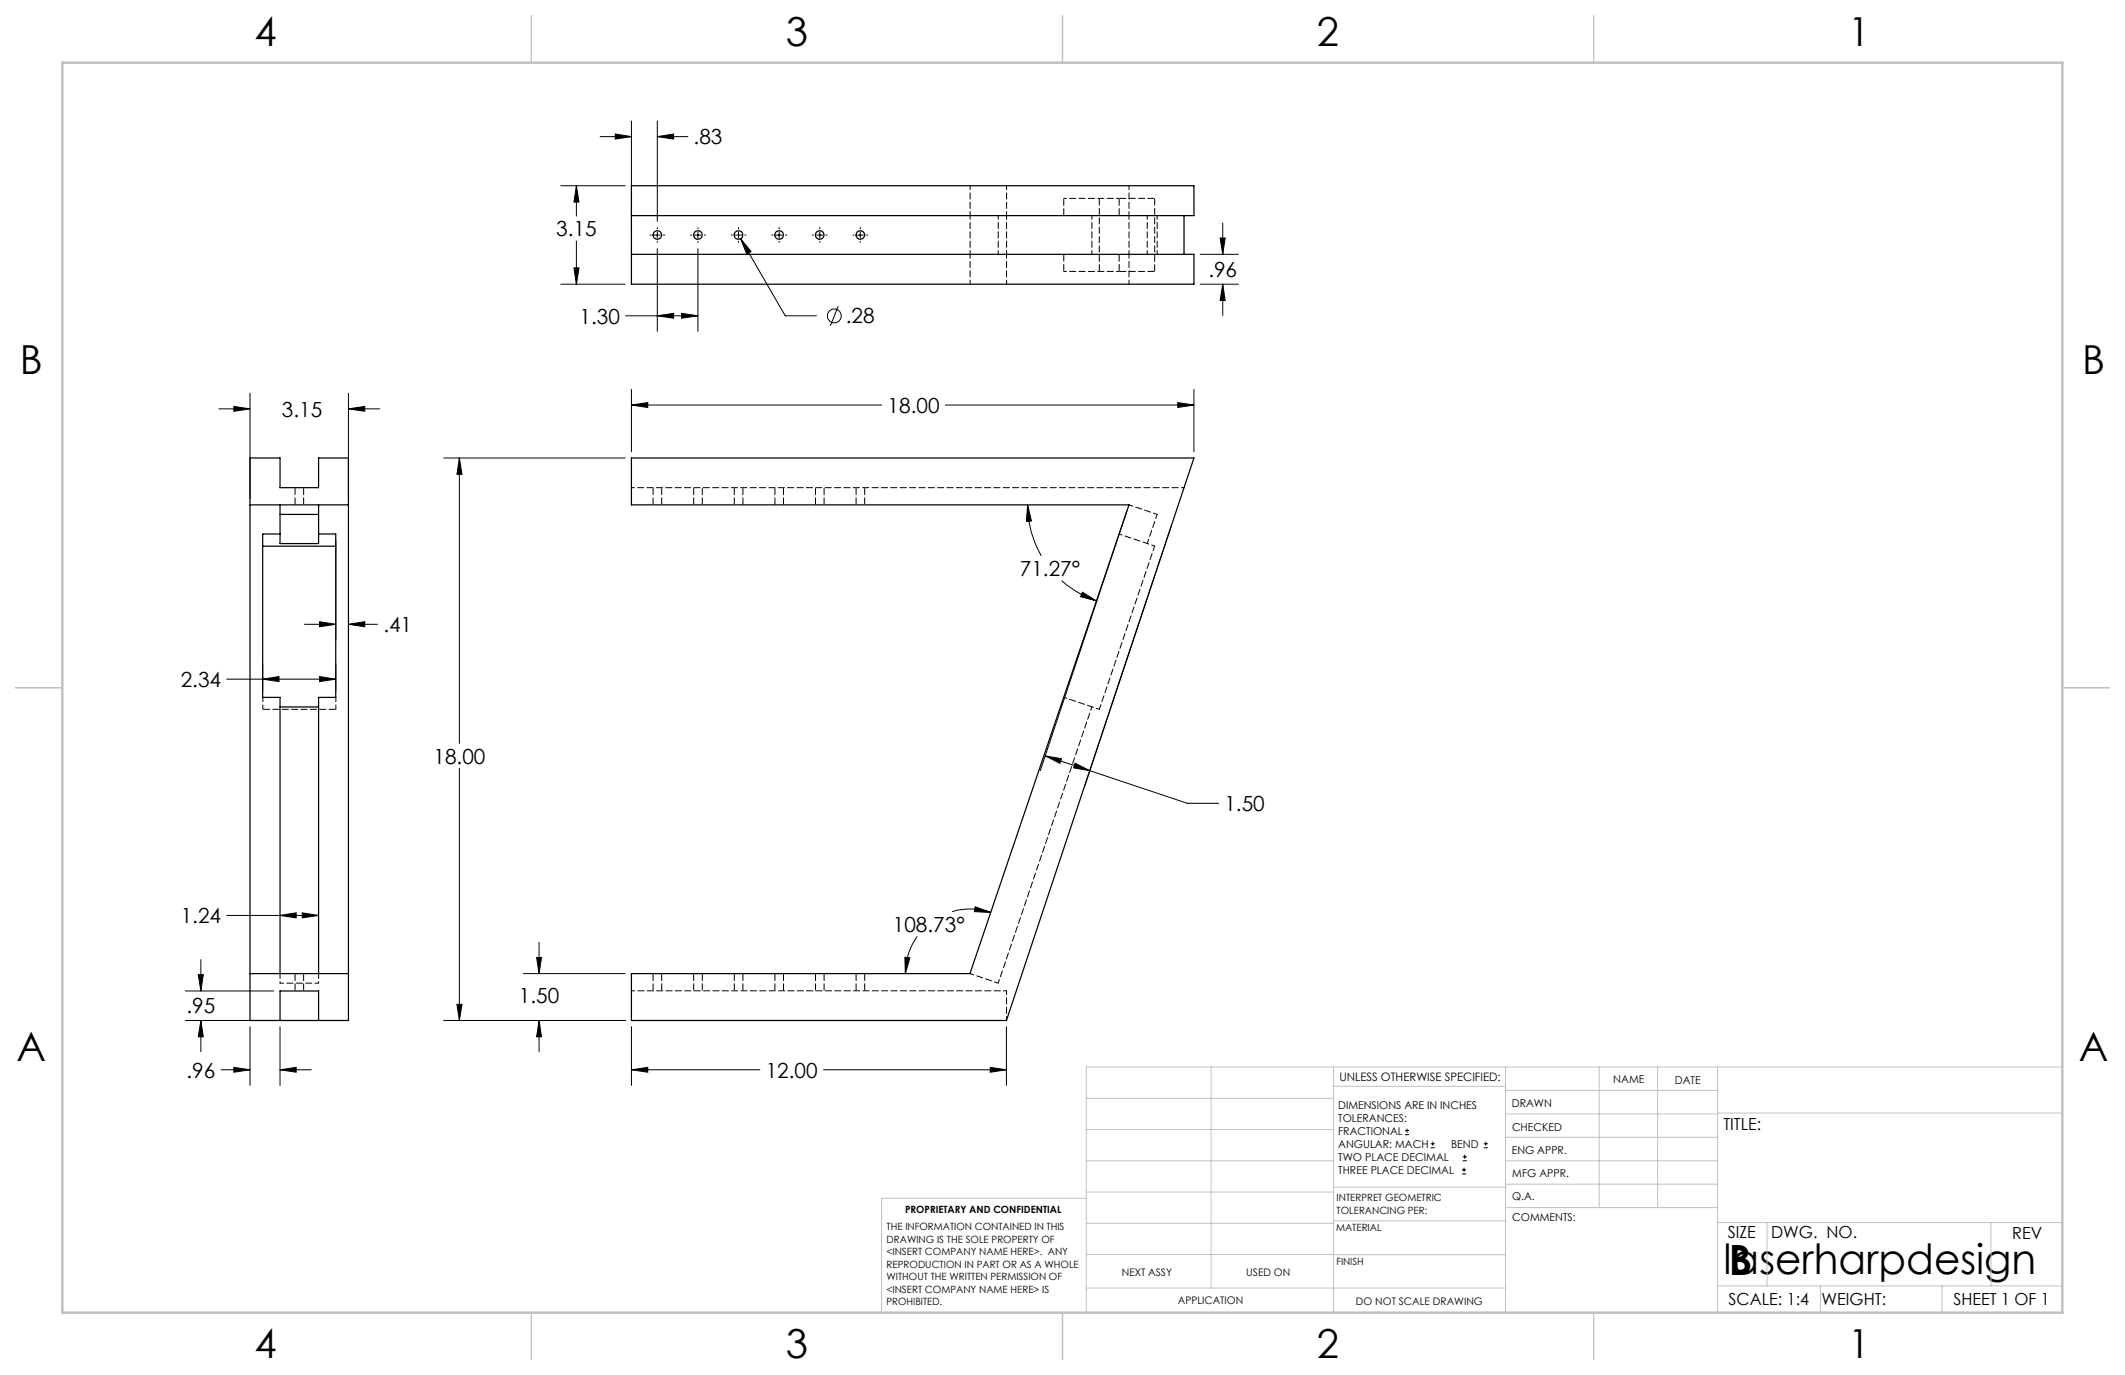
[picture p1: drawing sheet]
<svg xmlns="http://www.w3.org/2000/svg" width="432mm" height="279mm" viewBox="0 0 432 279" stroke-linecap="round" stroke-linejoin="round" font-family="sans-serif">
<g fill="none" stroke="#000" stroke-width=".2">
<path d="M113.9 37.7h13.1M117.1 37.7v6.2M117.1 37.7l.6 3.4h-1.1zM122 27.8h6.3M125 27.2l3.3 .6-3.3 .5zM128.3 24.6v21.9M133.6 27.8l3.3-.6v1.1zM133.6 24.6v20.4M133.6 27.8h6.2M113.9 57.7h13.1M116.6 54.4h1.1l-.6 3.3zM117.1 49v8.7"/>
<path d="M132 47.8h.3M132.9 47.8h1.3M133.6 46.2v.3M133.6 47.1v1.3M133.6 49v.2M133.6 50.5v16.8M134.8 47.8h.3M140.3 47.8h.2M141.2 47.8h1.3M141.8 46.2v.3M141.8 47.1v1.3M141.8 49v.2"/>
<path d="M141.8 50.5v16.8M143.1 47.8h.2M148.6 47.8h.2M149.4 47.8h1.3M150.1 46.2v.3M150.1 47.1v1.3M150.1 49v.2M150.5 48.5l9.1 15.7h6.3M150.5 48.5l2.1 2.6-.9 .5zM151.3 47.8h.3M156.8 47.8h.3M157.7 47.8h1.3"/>
<path d="M158.3 46.2v.3M158.3 47.1v1.3M158.3 49v.2M159.6 47.8h.2M165.1 47.8h.2M165.9 47.8h1.3M166.6 46.2v.3M166.6 47.1v1.3M166.6 49v.2M167.9 47.8h.2M173.3 47.8h.2M174.2 47.8h1.2"/>
<path d="M174.8 46.2v.3M174.8 47.1v1.3M174.8 49v.2M176.1 47.8h.2M243.9 57.7h7.7M243.9 51.7h7.7M247.9 48.4h1.1l-.5 3.3zM248.5 57.7l.5 3.4h-1.1zM248.5 45.3v6.4M248.5 57.7v6.4M50.8 79.9v21.4M70.8 79.9v21.4"/>
<path d="M127.1 64.2h14.7M128.3 79.1v12.7M133.6 64.2l3.3-.5v1zM138.5 63.7l3.3 .5-3.3 .5zM170.3 62.2l-1.6 4M242.6 79.1v12.7M44.5 83.1h6.3M47.5 82.6l3.3 .5-3.3 .5zM70.8 83.1l3.3-.5v1zM70.8 83.1h6.4M90.2 93.1h36.8M93.3 93.1l.6 3.3h-1z"/>
<path d="M93.3 93.1v58M128.3 82.3l3.3-.5v1zM128.3 82.3h50.9M192.1 82.3h50.5M239.3 81.8l3.3 .5-3.3 .5zM68.2 109.8v20.2M208.8 102.6l.8 3.3h-1zM208.8 102.6a20.7 20.7 0 0 0 2.8 10.4M215.7 118a21.3 21.3 0 0 0 7.1 4.1M229 103.8l-17.6 52.8M238 106.8l-17.5 52.8M46.1 138h22.1"/>
<path d="M53.4 138l3.3-.5v1zM53.4 134.8v5.6M61.9 126.9h6.3M64.9 137.5l3.3 .5-3.3 .5zM64.9 126.3l3.3 .6-3.3 .5zM68.2 134.8v5.6M70.8 126.9l3.3-.6v1.1zM70.8 126.9h5.9M220 120.3l2.8 1.8-3.2-.9zM93.3 156.1v51.3M212.4 153.6l3.3 .6-.3 .9zM212.4 153.6l9 3"/>
<path d="M218.5 155.1l2.9 1.5-3.2-.6zM221.4 156.6l19.9 6.6h6.3M40.3 198h1l-.5 3.4zM40.8 195v6.4M46.1 186h18.6M56.9 186l3.3-.5v1zM61.4 185.5l3.3 .5-3.3 .5zM106.4 197.8h20.6M109 194.6h1l-.5 3.2zM109.5 191.5v6.3M183.9 194.5l1 .1-.9 3.2zM186.4 190.3a13.1 13.1 0 0 0-2.4 7.5"/>
<path d="M193.5 185.2a12.9 12.9 0 0 1 7.8 .2M198.2 184.3l3.1 1.1-3.3-.2zM37.6 207.4h18M37.6 201.4h18M40.8 207.4l.5 3.3h-1zM40.8 207.4v6.3M44.9 217.4h5.9M47.5 216.9l3.3 .5-3.3 .5zM50.8 208.6v12M56.9 217.4l3.3-.5v1zM56.9 217.4h6.4M56.9 208.6v12"/>
<path d="M90.2 207.4h36.8M92.9 204.1h1l-.6 3.3zM109.5 207.4l.5 3.3h-1zM109.5 207.4v6.3M128.3 217.4l3.3-.5v1zM128.3 208.6v12M128.3 217.4h26.1M167.3 217.4h37.2M201.2 216.9l3.3 .5-3.3 .5zM204.5 208.6v12M285.5 230.6h.8M285.5 229.7h.8"/>
<path d="M285.9 229.3v.9M290.7 233.2h.8M290.7 232.4h.8M291.1 232v.8M297.1 238.5h.8M297.1 237.7h.8M297.2 235.9h.9M297.2 235.1h.9M297.5 237.3v.8M297.6 234.6v.9M301.5 233.2h.8M301.5 232.4h.8"/>
<path d="M301.9 232v.8"/>
<circle cx="169.5" cy="64.2" r="1.42"/>
</g>
<g fill="none" stroke="#c0c0c0" stroke-width=".2">
<path d="M246.1 216.8v44.9M271 216.8v49.9M305.9 216.8v49.9M324.9 216.8v28.6M336.8 216.8v28.6M349 216.8v49.9M419.1 216.8h-198.4v49.9M220.7 235.9h50.3M220.7 229.5h50.3M220.7 223.2h50.3M271 220.7h34.9M305.9 231.1h43.1"/>
<path d="M305.9 226.3h43.1M305.9 221.6h43.1M305.9 235.9h43.1M349 226.2h70.1M220.7 248.6h50.3M220.7 242.2h50.3M220.7 254.9h50.3M220.7 243.5h-41.6v23.2M271 255h34.9M271 248.1h35M271 241.2h35M305.9 240.6h43.1"/>
<path d="M306 245.4h43M349 248.4h70.1M359.1 248.4v12.9M404.6 248.4v12.9M220.7 261.7h85.2M349 261.3h70.1M369.9 261.3v5.4M394.6 261.3v5.4"/>
</g>
<path d="M108 3.2v9.5M215.9 3.2v9.5M323.8 3.2v9.5M3.1 139.7h9.6M419.1 139.7h9.5M108 266.7v9.6M215.9 266.7v9.6M323.8 266.7v9.6" fill="none" stroke="#c0c0c0" stroke-width=".25"/>
<path d="M12.7 12.7h406.4v254h-406.4z" fill="none" stroke="#c0c0c0" stroke-width=".5"/>
<g fill="#000">
<path d="M128.3 82.3l3.3-.5v1zM239.3 81.8l3.3 .5-3.3 .5zM93.3 93.1l.6 3.3h-1zM92.9 204.1h1l-.6 3.3zM128.3 217.4l3.3-.5v1zM201.2 216.9l3.3 .5-3.3 .5zM109.5 207.4l.5 3.3h-1zM109 194.6h1l-.5 3.2zM218.5 155.1l2.9 1.5-3.2-.6zM212.4 153.6l3.3 .6-.3 .9zM248.5 57.7l.5 3.4h-1.1zM247.9 48.4h1.1l-.5 3.3zM133.6 64.2l3.3-.5v1zM138.5 63.7l3.3 .5-3.3 .5zM125 27.2l3.3 .6-3.3 .5zM133.6 27.8l3.3-.6v1.1zM47.5 216.9l3.3 .5-3.3 .5zM56.9 217.4l3.3-.5v1zM40.8 207.4l.5 3.3h-1zM40.3 198h1l-.5 3.4zM53.4 138l3.3-.5v1zM64.9 137.5l3.3 .5-3.3 .5zM64.9 126.3l3.3 .6-3.3 .5zM70.8 126.9l3.3-.6v1.1z"/>
<path d="M208.8 102.6l.8 3.3h-1zM220 120.3l2.8 1.8-3.2-.9zM198.2 184.3l3.1 1.1-3.3-.2zM183.9 194.5l1 .1-.9 3.2zM117.1 37.7l.6 3.4h-1.1zM116.6 54.4h1.1l-.6 3.3zM150.5 48.5l1.2 3.1 .9-.5zM61.4 185.5l3.3 .5-3.3 .5zM56.9 186l3.3-.5v1zM70.8 83.1l3.3-.5v1zM47.5 82.6l3.3 .5-3.3 .5z"/>
</g>
<g fill="none" stroke="#000" stroke-width=".25">
<path d="M128.3 43.8h114.3v-6.1h-114.3v20h114.3v-6h-114.3M240.6 43.8v7.9M50.8 93.1h6.1v6h7.8v-6h6.1v114.3h-20zM128.3 93.1h114.3l-38.1 114.3h-76.2v-9.6h68.8l32.3-95.2h-101.1zM50.8 102.6h20M53.4 111h14.8M56.9 102.6v7.9h7.8v-7.9M56.9 108.5h-3.5v33.2h3.5v56.1M56.9 104.5h7.8M64.7 108.5h3.5v33.2h-3.5v56.1M56.9 143.7h7.8M50.8 197.8h20"/>
<path d="M56.9 207.4v-6h7.8v6"/>
<circle cx="133.6" cy="47.7" r=".88"/>
<circle cx="141.8" cy="47.7" r=".88"/>
<circle cx="150.1" cy="47.7" r=".88"/>
<circle cx="158.3" cy="47.7" r=".88"/>
<circle cx="166.6" cy="47.8" r=".87"/>
<circle cx="174.8" cy="47.7" r=".87"/>
</g>
<path d="M223.4 144.1l11.2-33.1" fill="none" stroke="#000" stroke-width=".2" stroke-dasharray="1.3 .6" stroke-dashoffset=".3"/>
<path d="M234.6 111l-7.2-2.5M223.4 144.1l-7.2-2.4M204.5 201.3h-76.2" fill="none" stroke="#000" stroke-width=".2" stroke-dasharray="1.3 .6" stroke-dashoffset=".6"/>
<g fill="none" stroke="#000" stroke-width=".2" stroke-dasharray="1.3 .6" stroke-dashoffset=".5">
<path d="M197.1 43.8v-6.1M197.1 57.7v-6M197.1 43.8v7.9M202.8 43.8v7.9M204.5 43.8v7.9M204.5 43.8v-6.1M204.5 57.7v-6M221.9 51.7v-7.9M229.4 43.8v-6.1M229.4 51.7v-7.9M229.4 57.7v-6M233.1 43.8v7.9"/>
<path d="M235.1 51.7v-7.9M235.1 104.5l-5.7-1.9M56.9 199.8h7.9M202.8 199.8l19.1-56.2M202.8 199.8l-5.7-2M204.5 201.3v6.1"/>
</g>
<path d="M216.2 55.2h11.2M227.4 40.3h-11.2M128.3 99.1h112.3" fill="none" stroke="#000" stroke-width=".2" stroke-dasharray="1.3 .6" stroke-dashoffset=".7"/>
<path d="M233.1 110.4l2-5.9M53.4 144.1v-2.4M68.2 144.1v-2.4" fill="none" stroke="#000" stroke-width=".2" stroke-dasharray="1.3 .6" stroke-dashoffset=".4"/>
<g fill="none" stroke="#000" stroke-width=".2" stroke-dasharray="1.3 .6" stroke-dashoffset="-.2">
<path d="M216.2 40.3v3.5M216.2 51.7v3.5M227.4 43.8v-3.5M227.4 55.2v-3.5M60 99.1v3.5M132.7 99.1v3.5M141 99.1v3.5M149.2 99.1v3.5M157.5 99.1v3.5M165.7 99.1v3.5M174 99.1v3.5M61.7 102.6v-3.5"/>
<path d="M134.5 102.6v-3.5M142.7 102.6v-3.5M151 102.6v-3.5M159.2 102.6v-3.5M167.5 102.6v-3.5M175.7 102.6v-3.5M60 197.8v3.5M132.7 197.8v3.5M141 197.8v3.5M149.2 197.8v3.5M157.5 197.8v3.5M165.7 197.8v3.5"/>
<path d="M174 197.8v3.5M61.7 201.3v-3.5M134.5 201.3v-3.5M142.7 201.3v-3.5M151 201.3v-3.5M159.2 201.3v-3.5M167.5 201.3v-3.5M175.7 201.3v-3.5"/>
</g>
<path d="M223.4 40.3v14.9M234.6 40.3h-7.2M234.6 55.2h-7.2M234.6 55.2v-14.9M53.4 144.1h14.8" fill="none" stroke="#000" stroke-width=".2" stroke-dasharray="1.3 .6" stroke-dashoffset="-.1"/>
<path d="M56.9 199.8v-2M64.8 199.8v-2" fill="none" stroke="#000" stroke-width=".2" stroke-dasharray="1.3 .6" stroke-dashoffset="1"/>
<g font-size="8.5">
<text x="350.2" y="258.9">laserharpdesign</text>
<text x="351.3" y="259">B</text>
</g>
<g font-size="8.1">
<text x="51.7" y="9.3">4</text>
<text x="159.7" y="9.3">3</text>
<text x="267.6" y="9.3">2</text>
<text x="375.6" y="9.3">1</text>
<text x="4" y="76">B</text>
<text x="423.1" y="76">B</text>
<text x="3.3" y="215.7">A</text>
<text x="422.4" y="215.7">A</text>
<text x="51.7" y="276">4</text>
<text x="159.7" y="276">3</text>
<text x="267.6" y="276">2</text>
<text x="375.6" y="276">1</text>
</g>
<g font-size="4.2">
<text x="140.9" y="29.3">.83</text>
<text x="113" y="48">3.15</text>
<text x="245.5" y="56.2">.96</text>
<text x="117.8" y="65.7">1.30</text>
<text x="171.9" y="65.7">.28</text>
<text x="180.4" y="83.9">18.00</text>
<text x="57.3" y="84.7">3.15</text>
<text x="207.2" y="117.1">71.27°</text>
<text x="77.9" y="128.4">.41</text>
<text x="36.7" y="139.6">2.34</text>
<text x="88.1" y="155.2">18.00</text>
<text x="248.8" y="164.8">1.50</text>
<text x="36.7" y="187.6">1.24</text>
<text x="181.4" y="189.3">108.73°</text>
<text x="105.5" y="203.8">1.50</text>
<text x="37.9" y="205.8">.95</text>
<text x="37.9" y="219">.96</text>
<text x="155.6" y="219">12.00</text>
</g>
<g font-size="3.4">
<text x="350.2" y="229.5">TITLE:</text>
<text x="351.1" y="251.6">SIZE</text>
<text x="359.9" y="251.6">DWG. NO.</text>
<text x="408.9" y="251.7">REV</text>
<text x="351.2" y="265.2">SCALE: 1:4</text>
<text x="370.1" y="265.3">WEIGHT:</text>
<text x="396.9" y="265.2">SHEET 1 OF 1</text>
</g>
<text font-size="2.4" x="272.2" y="219.7">UNLESS OTHERWISE SPECIFIED:</text>
<g font-size="2.2">
<text x="327.8" y="220.1">NAME</text>
<text x="340.3" y="220.2">DATE</text>
<text x="271.9" y="225.3">DIMENSIONS ARE IN INCHES</text>
<text x="271.9" y="227.9">TOLERANCES:</text>
<text x="307.2" y="224.9">DRAWN</text>
<text x="271.9" y="230.6">FRACTIONAL</text>
<text x="271.9" y="233.2">ANGULAR: MACH</text>
<text x="294.9" y="233.2">BEND</text>
<text x="307.3" y="229.8">CHECKED</text>
<text x="271.9" y="235.9">TWO PLACE DECIMAL</text>
<text x="271.9" y="238.5">THREE PLACE DECIMAL</text>
<text x="307.2" y="234.5">ENG APPR.</text>
<text x="307.3" y="239.2">MFG APPR.</text>
<text x="307.3" y="243.9">Q.A.</text>
<text x="307.3" y="248.1">COMMENTS:</text>
</g>
<g font-size="2.1">
<text x="227.9" y="259.2">NEXT ASSY</text>
<text x="253.3" y="259.2">USED ON</text>
<text x="239.3" y="265">APPLICATION</text>
<text x="275.5" y="265.1">DO NOT SCALE DRAWING</text>
</g>
<g font-size="2">
<text x="271.6" y="244.1">INTERPRET GEOMETRIC</text>
<text x="180.2" y="250">THE INFORMATION CONTAINED IN THIS</text>
<text x="183.9" y="246.4">PROPRIETARY AND CONFIDENTIAL</text>
<text x="271.5" y="250.2">MATERIAL</text>
<text x="271.6" y="246.6">TOLERANCING PER:</text>
<text x="180.2" y="252.5">DRAWING IS THE SOLE PROPERTY OF</text>
<text x="180.2" y="255.1">&lt;INSERT COMPANY NAME HERE&gt;. ANY</text>
<text x="180.2" y="257.6">REPRODUCTION IN PART OR AS A WHOLE</text>
<text x="271.5" y="257">FINISH</text>
<text x="180.2" y="260.1">WITHOUT THE WRITTEN PERMISSION OF</text>
<text x="180.2" y="262.6">&lt;INSERT COMPANY NAME HERE&gt; IS</text>
<text x="180.2" y="265.2">PROHIBITED.</text>
</g>
</svg>
